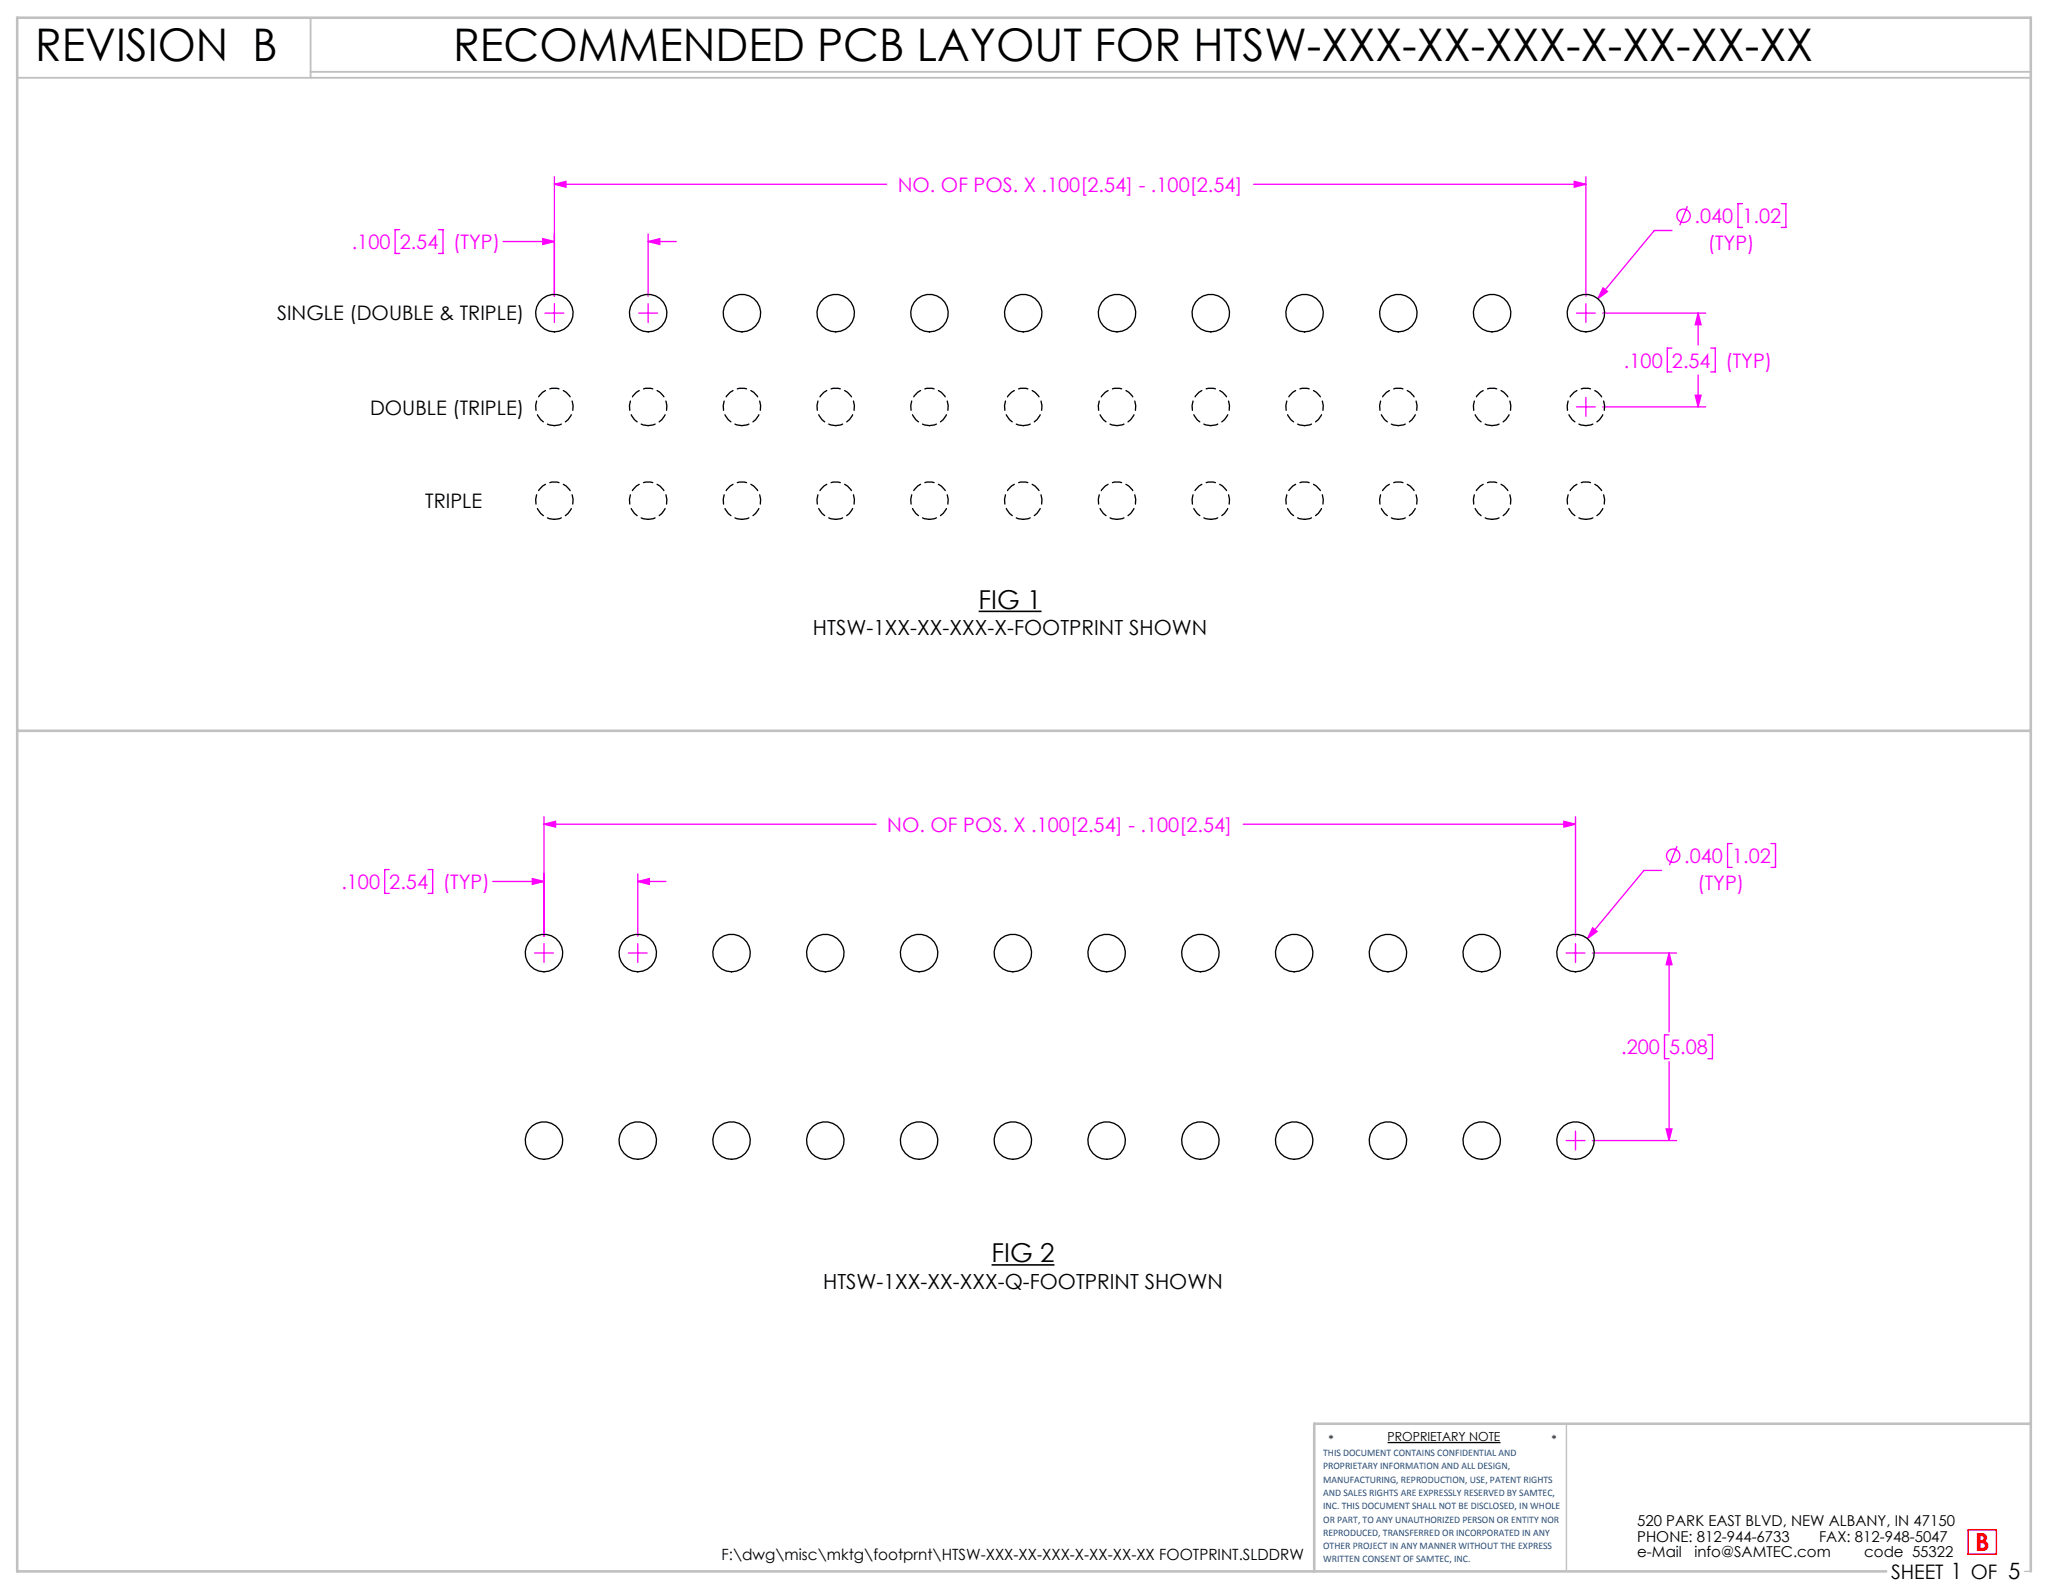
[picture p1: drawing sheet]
<svg xmlns="http://www.w3.org/2000/svg" width="279mm" height="216mm" viewBox="0 0 279 216" stroke-linecap="round" stroke-linejoin="round" font-family="sans-serif">
<path d="M187.9 195.4h15.3" fill="none" stroke="#000" stroke-width=".18"/>
<path d="M212.2 192.8v20M274.2 212.8h.8" fill="none" stroke="#c0c0c0" stroke-width=".18"/>
<path d="M2.3 10.5h272.7M42.1 2.4v8.1M42.1 9.7h232.9" fill="none" stroke="#c0c0c0" stroke-width=".25"/>
<path d="M2.3 99h272.7M275 192.8h-97v20M255.5 212.8h-253.2v-210.4h272.7v210.4" fill="none" stroke="#c0c0c0" stroke-width=".35"/>
<g fill="none" stroke="#f0f" stroke-width=".18">
<path d="M54.1 31.1h-.6v3.2h.6M59.4 31.1h.6v3.2h-.6M68.1 32.7h7M73.5 32.3l1.6 .4-1.6 .4zM75.1 23.9v16.2M75.1 25h45M75.1 25l1.6-.4v.8zM87.8 31.7v8.4M87.8 32.7h3.8M87.8 32.7l1.6-.4v.8zM169.8 25h45M213.2 24.6l1.6 .4-1.6 .4z"/>
<path d="M214.8 23.9v16.2M217.1 39l.6 .5-1.3 1zM226.4 31.2h-2.3l-7.7 9.3M228.5 27.9l-1 2.6M236 27.6h-.6v3.2h.6M241.3 27.6h.6v3.2h-.6M73.8 42.4h2.6M75.1 41.1v2.6M86.5 42.4h2.6M87.8 41.1v2.6M213.5 42.4h2.6M213.5 55.1h2.6"/>
<path d="M214.8 41.1v2.6M214.8 53.8v2.6M217.1 42.4h13.9M217.1 55.1h13.9M226.4 47.1h-.6v3.3h.6M229.6 53.5h.8l-.4 1.6zM230 42.4v4.3M230 50.8v4.3M230 42.4l.4 1.6h-.8zM231.7 47.1h.6v3.3h-.6M52.7 117.8h-.6v3.2h.6M58 117.8h.6v3.2h-.6"/>
<path d="M66.7 119.4h7M72.1 119l1.6 .4-1.6 .4zM73.7 110.6v16.2M73.7 111.6h45M73.7 111.6l1.5-.4v.8zM86.4 118.4v8.4M86.4 119.4h3.8M86.4 119.4l1.5-.4v.8zM168.4 111.6h45M211.8 111.2l1.6 .4-1.6 .4zM213.4 110.6v16.2M225 117.9h-2.4l-7.6 9.2"/>
<path d="M227.1 114.6l-1 2.6M234.6 114.3h-.6v3.2h.6M239.8 114.3h.7v3.2h-.7M72.4 129.1h2.5M73.7 127.8v2.6M85.1 129.1h2.5M86.4 127.8v2.6M212.1 129.1h2.5M213.4 127.8v2.6M215.7 129.1h11.4M215.7 125.7l.6 .5-1.3 .9zM226 129.1v10.7"/>
<path d="M226 129.1l.4 1.6h-.7zM212.1 154.5h2.5M213.4 153.2v2.6M215.7 154.5h11.4M225.7 152.9h.7l-.4 1.6zM226 140.2h-.6v3.2h.6M226 143.8v10.7M231.3 140.2h.6v3.2h-.6"/>
<circle cx="228" cy="29.2" r=".9"/>
<circle cx="226.6" cy="115.9" r=".9"/>
</g>
<path d="M132.5 82.8h8.6M134.3 171.3h8.5" fill="none" stroke="#000" stroke-width=".21"/>
<path d="M266.5 207.2h3.9v3.3h-3.9z" fill="none" stroke="#f00" stroke-width=".18"/>
<path d="M73.5 32.3l1.6 .4-1.6 .4zM87.8 32.7l1.6-.4v.8zM75.1 25l1.6-.4v.8zM213.2 24.6l1.6 .4-1.6 .4zM230 42.4l.4 1.6h-.8zM229.6 53.5h.8l-.4 1.6zM217.1 39l-.7 1.5 1.3-1zM72.1 119l1.6 .4-1.6 .4zM86.4 119.4l1.5-.4v.8zM73.7 111.6l1.5-.4v.8zM211.8 111.2l1.6 .4-1.6 .4zM215.7 125.7l-.7 1.4 1.3-.9zM226 129.1l.4 1.6h-.7zM225.7 152.9h.7l-.4 1.6z" fill="#f0f"/>
<g fill="none" stroke="#000" stroke-width=".18">
<circle cx="75.1" cy="42.4" r="2.54"/>
<circle cx="87.8" cy="42.4" r="2.54"/>
<circle cx="100.5" cy="42.4" r="2.54"/>
<circle cx="113.2" cy="42.4" r="2.54"/>
<circle cx="125.9" cy="42.4" r="2.54"/>
<circle cx="138.6" cy="42.4" r="2.54"/>
<circle cx="151.3" cy="42.4" r="2.54"/>
<circle cx="164" cy="42.4" r="2.54"/>
<circle cx="176.7" cy="42.4" r="2.54"/>
<circle cx="189.4" cy="42.4" r="2.54"/>
<circle cx="202.1" cy="42.4" r="2.54"/>
<circle cx="214.8" cy="42.4" r="2.54"/>
<circle cx="73.7" cy="129.1" r="2.54"/>
<circle cx="86.4" cy="129.1" r="2.54"/>
<circle cx="99.1" cy="129.1" r="2.54"/>
<circle cx="111.8" cy="129.1" r="2.54"/>
<circle cx="124.5" cy="129.1" r="2.54"/>
<circle cx="137.2" cy="129.1" r="2.54"/>
<circle cx="149.9" cy="129.1" r="2.54"/>
<circle cx="162.6" cy="129.1" r="2.54"/>
<circle cx="175.3" cy="129.1" r="2.54"/>
<circle cx="188" cy="129.1" r="2.54"/>
<circle cx="200.7" cy="129.1" r="2.54"/>
<circle cx="213.4" cy="129.1" r="2.54"/>
<circle cx="73.7" cy="154.5" r="2.54"/>
<circle cx="86.4" cy="154.5" r="2.54"/>
<circle cx="99.1" cy="154.5" r="2.54"/>
<circle cx="111.8" cy="154.5" r="2.54"/>
<circle cx="124.5" cy="154.5" r="2.54"/>
<circle cx="137.2" cy="154.5" r="2.54"/>
<circle cx="149.9" cy="154.5" r="2.54"/>
<circle cx="162.6" cy="154.5" r="2.54"/>
<circle cx="175.3" cy="154.5" r="2.54"/>
<circle cx="188" cy="154.5" r="2.54"/>
<circle cx="200.7" cy="154.5" r="2.54"/>
<circle cx="213.4" cy="154.5" r="2.54"/>
</g>
<g fill="none" stroke="#000" stroke-width=".18" stroke-dasharray="1.3 .6" stroke-dashoffset=".3">
<path d="M75.1 57.6a2.54 2.54 0 0 1-2.3-3.6 2.54 2.54 0 0 1 4.2-.5 2.54 2.54 0 0 1-1.2 4.1h-.7M87.8 57.6a2.54 2.54 0 0 1-2.3-3.6 2.54 2.54 0 0 1 4.2-.5 2.54 2.54 0 0 1-1.2 4.1h-.7M100.5 57.6a2.54 2.54 0 0 1-2.3-3.6 2.54 2.54 0 0 1 4.2-.5 2.54 2.54 0 0 1-1.2 4.1h-.7M113.2 57.6a2.54 2.54 0 0 1-2.3-3.6 2.54 2.54 0 0 1 4.2-.5 2.54 2.54 0 0 1-1.2 4.1h-.7M125.9 57.6a2.54 2.54 0 0 1-2.3-3.6 2.54 2.54 0 0 1 4.2-.5 2.54 2.54 0 0 1-1.2 4.1h-.7M138.6 57.6a2.54 2.54 0 0 1-2.3-3.6 2.54 2.54 0 0 1 4.2-.5 2.54 2.54 0 0 1-1.2 4.1h-.7M151.3 57.6a2.54 2.54 0 0 1-2.3-3.6 2.54 2.54 0 0 1 4.2-.5 2.54 2.54 0 0 1-1.2 4.1h-.7M164 57.6a2.54 2.54 0 0 1-2.3-3.6 2.54 2.54 0 0 1 4.2-.5 2.54 2.54 0 0 1-1.2 4.1h-.7M176.7 57.6a2.54 2.54 0 0 1-2.3-3.6 2.54 2.54 0 0 1 4.2-.5 2.54 2.54 0 0 1-1.2 4.1h-.7M189.4 57.6a2.54 2.54 0 0 1-2.3-3.6 2.54 2.54 0 0 1 4.2-.5 2.54 2.54 0 0 1-1.2 4.1h-.7M202.1 57.6a2.54 2.54 0 0 1-2.3-3.6 2.54 2.54 0 0 1 4.2-.5 2.54 2.54 0 0 1-1.2 4.1h-.7M214.8 57.6a2.54 2.54 0 0 1-2.3-3.6 2.54 2.54 0 0 1 4.2-.5 2.54 2.54 0 0 1-1.2 4.1h-.7"/>
<path d="M75.1 70.3a2.54 2.54 0 0 1-2.3-3.6 2.54 2.54 0 0 1 4.2-.5 2.54 2.54 0 0 1-1.2 4.1h-.7M87.8 70.3a2.54 2.54 0 0 1-2.3-3.6 2.54 2.54 0 0 1 4.2-.5 2.54 2.54 0 0 1-1.2 4.1h-.7M100.5 70.3a2.54 2.54 0 0 1-2.3-3.6 2.54 2.54 0 0 1 4.2-.5 2.54 2.54 0 0 1-1.2 4.1h-.7M113.2 70.3a2.54 2.54 0 0 1-2.3-3.6 2.54 2.54 0 0 1 4.2-.5 2.54 2.54 0 0 1-1.2 4.1h-.7M125.9 70.3a2.54 2.54 0 0 1-2.3-3.6 2.54 2.54 0 0 1 4.2-.5 2.54 2.54 0 0 1-1.2 4.1h-.7M138.6 70.3a2.54 2.54 0 0 1-2.3-3.6 2.54 2.54 0 0 1 4.2-.5 2.54 2.54 0 0 1-1.2 4.1h-.7M151.3 70.3a2.54 2.54 0 0 1-2.3-3.6 2.54 2.54 0 0 1 4.2-.5 2.54 2.54 0 0 1-1.2 4.1h-.7M164 70.3a2.54 2.54 0 0 1-2.3-3.6 2.54 2.54 0 0 1 4.2-.5 2.54 2.54 0 0 1-1.2 4.1h-.7M176.7 70.3a2.54 2.54 0 0 1-2.3-3.6 2.54 2.54 0 0 1 4.2-.5 2.54 2.54 0 0 1-1.2 4.1h-.7M189.4 70.3a2.54 2.54 0 0 1-2.3-3.6 2.54 2.54 0 0 1 4.2-.5 2.54 2.54 0 0 1-1.2 4.1h-.7M202.1 70.3a2.54 2.54 0 0 1-2.3-3.6 2.54 2.54 0 0 1 4.2-.5 2.54 2.54 0 0 1-1.2 4.1h-.7M214.8 70.3a2.54 2.54 0 0 1-2.3-3.6 2.54 2.54 0 0 1 4.2-.5 2.54 2.54 0 0 1-1.2 4.1h-.7"/>
</g>
<g font-size="6.1">
<text x="4.8" y="8.2">REVISION B</text>
<text x="61.4" y="8.3">RECOMMENDED PCB LAYOUT FOR HTSW-XXX-XX-XXX-X-XX-XX-XX</text>
</g>
<g font-size="3.5">
<text x="132.5" y="82.4">FIG 1</text>
<text x="134.3" y="170.9">FIG 2</text>
</g>
<text font-size="3.4" fill="#f00" x="267.5" y="210.1">B</text>
<g font-size="2.8">
<text x="110.1" y="86">HTSW-1XX-XX-XXX-X-FOOTPRINT SHOWN</text>
<text x="111.5" y="174.6">HTSW-1XX-XX-XXX-Q-FOOTPRINT SHOWN</text>
</g>
<g font-size="2.7" fill="#f0f">
<text x="121.6" y="26">NO. OF POS. X .100[2.54] - .100[2.54]</text>
<text x="47.6" y="33.7">.100</text>
<text x="54.1" y="33.7">2.54</text>
<text x="61.4" y="33.7">(TYP)</text>
<text x="229.5" y="30.2">.040</text>
<text x="231.3" y="33.9">(TYP)</text>
<text x="236" y="30.2">1.02</text>
<text x="219.9" y="49.8">.100</text>
<text x="226.4" y="49.8">2.54</text>
<text x="233.7" y="49.8">(TYP)</text>
<text x="120.2" y="112.7">NO. OF POS. X .100[2.54] - .100[2.54]</text>
<text x="228.1" y="116.9">.040</text>
<text x="234.6" y="116.9">1.02</text>
<text x="46.2" y="120.4">.100</text>
<text x="52.7" y="120.4">2.54</text>
<text x="60" y="120.4">(TYP)</text>
<text x="229.9" y="120.5">(TYP)</text>
<text x="219.6" y="142.8">.200</text>
<text x="226.1" y="142.8">5.08</text>
</g>
<g font-size="2.7">
<text x="37.5" y="43.4">SINGLE (DOUBLE &amp; TRIPLE)</text>
<text x="50.1" y="56.2">DOUBLE (TRIPLE)</text>
<text x="57.6" y="68.8">TRIPLE</text>
<text x="256.1" y="213.9">SHEET 1 OF 5</text>
</g>
<text font-size="2.1" x="97.7" y="211.3">F:\dwg\misc\mktg\footprnt\HTSW-XXX-XX-XXX-X-XX-XX-XX FOOTPRINT.SLDDRW</text>
<g font-size="2">
<text x="221.7" y="206.6">520 PARK EAST BLVD, NEW ALBANY, IN 47150</text>
<text x="221.7" y="208.8">PHONE: 812-944-6733</text>
<text x="246.4" y="208.8">FAX: 812-948-5047</text>
<text x="221.7" y="211">e-Mail</text>
<text x="229.5" y="211">info@SAMTEC.com</text>
<text x="252.5" y="211">code 55322</text>
</g>
<g font-size="1.7">
<text x="179.9" y="195.6">*</text>
<text x="187.9" y="195.2">PROPRIETARY NOTE</text>
<text x="210.1" y="195.6">*</text>
</g>
<g font-size="1.4" fill="#1f497d">
<text x="179.2" y="197.2">THIS DOCUMENT CONTAINS CONFIDENTIAL AND</text>
<text x="179.2" y="199">PROPRIETARY INFORMATION AND ALL DESIGN,</text>
<text x="179.2" y="200.8">MANUFACTURING, REPRODUCTION, USE, PATENT RIGHTS</text>
<text x="179.2" y="202.6">AND SALES RIGHTS ARE EXPRESSLY RESERVED BY SAMTEC,</text>
<text x="179.2" y="204.4">INC. THIS DOCUMENT SHALL NOT BE DISCLOSED, IN WHOLE</text>
<text x="179.2" y="206.2">OR PART, TO ANY UNAUTHORIZED PERSON OR ENTITY NOR</text>
<text x="179.2" y="208">REPRODUCED, TRANSFERRED OR INCORPORATED IN ANY</text>
<text x="179.2" y="209.8">OTHER PROJECT IN ANY MANNER WITHOUT THE EXPRESS</text>
<text x="179.2" y="211.6">WRITTEN CONSENT OF SAMTEC, INC.</text>
</g>
</svg>
